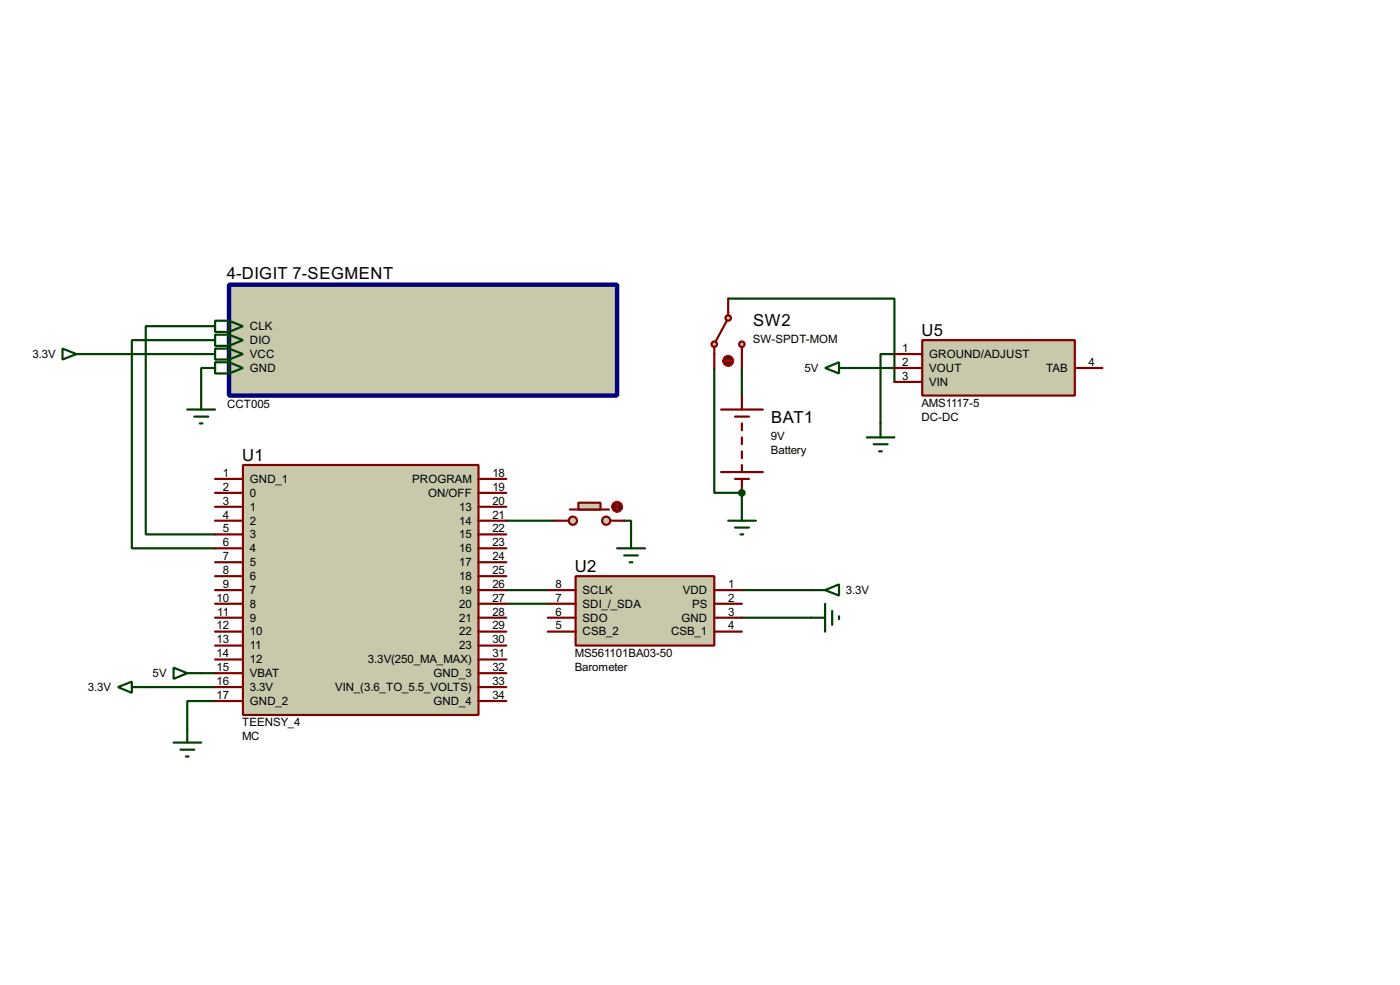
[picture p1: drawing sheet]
<svg xmlns="http://www.w3.org/2000/svg" width="256mm" height="180mm" viewBox="0 0 256 180" stroke-linecap="round" stroke-linejoin="round" font-family="sans-serif">
<g fill="none" stroke="#004000" stroke-width=".4">
<path d="M39.4 59.7h-12.7v38.1h12.7M133.4 54.7h30.5v15.2M16.6 64.8h22.8M39.4 62.3h-15.2v38.1h15.2M39.4 67.4h-2.5v5M135.9 67.4v5M156.3 67.4h7.6M163.9 64.8h-2.6v12.7M92.8 95.3h8.9M114.4 95.3h1.2v2.5M135.9 90.2v2.6M92.8 110.5h7.6"/>
<path d="M92.8 108h7.6M135.9 108h12.7M135.9 113.1h12.7M26.7 125.8h12.7M36.9 123.2h2.5M39.4 128.3h-5.1v5.1"/>
</g>
<circle cx="135.9" cy="90.2" r=".2" fill="#004000"/>
<path d="M130.9 67.4v22.8h5" fill="none" stroke="#004000" stroke-width=".4"/>
<path d="M44.5 85.1h43.2v45.8h-43.2z" fill-rule="evenodd" fill="#c8c8aa" stroke="#800000" stroke-width=".4"/>
<g fill="none" stroke="#800000" stroke-width=".4">
<path d="M39.4 87.7h5.1M39.4 90.2h5.1M39.4 92.8h5.1M39.4 95.3h5.1M39.4 97.8h5.1M87.7 87.7h5.1M87.7 90.2h5.1M87.7 92.8h5.1M87.7 95.3h5.1M87.7 97.8h5.1M39.4 100.4h5.1M39.4 102.9h5.1"/>
<path d="M39.4 105.5h5.1M39.4 108h5.1M39.4 110.5h5.1M39.4 113.1h5.1M39.4 115.6h5.1M39.4 118.2h5.1M87.7 100.4h5.1M87.7 102.9h5.1M87.7 105.5h5.1M87.7 108h5.1M87.7 110.5h5.1M87.7 113.1h5.1"/>
<path d="M87.7 115.6h5.1M87.7 118.2h5.1M39.4 120.7h5.1M39.4 123.2h5.1M39.4 125.8h5.1M39.4 128.3h5.1M87.7 120.7h5.1M87.7 123.2h5.1M87.7 125.8h5.1M87.7 128.3h5.1"/>
</g>
<path d="M169 62.3h27.9v10.1h-27.9z" fill-rule="evenodd" fill="#c8c8aa" stroke="#800000" stroke-width=".4"/>
<g fill="none" stroke="#800000" stroke-width=".4">
<path d="M132.1 75h7.7M134.7 76.3h2.5M135.9 72.4v2.6M135.9 77.5v1.3M163.9 64.8h5.1M163.9 67.4h5.1M163.9 69.9h5.1M196.9 67.4h5.1M132.1 86.4h7.7M134.7 87.7h2.5M135.9 80.1v1.2M135.9 82.6v1.3"/>
<path d="M135.9 85.1v1.3M135.9 87.7v2.5"/>
</g>
<path d="M161.3 77.5v2.6M133.4 95.3h5.1M134.7 96.6h2.5M135.7 97.8h.5M135.9 92.8v2.5M158.8 80.1h5.1M160.1 81.3h2.5M161.1 82.6h.5M31.8 135.9h5.1M33.1 137.2h2.5M34.1 138.5h.5M34.3 133.4v2.5" fill="none" stroke="#004000" stroke-width=".4"/>
<path d="M105.5 105.5h25.4v12.7h-25.4z" fill-rule="evenodd" fill="#c8c8aa" stroke="#800000" stroke-width=".4"/>
<path d="M100.4 108h5.1M100.4 110.5h5.1M100.4 113.1h5.1M100.4 115.6h5.1M130.9 108h5M130.9 110.5h5M130.9 113.1h5M130.9 115.6h5" fill="none" stroke="#800000" stroke-width=".4"/>
<path d="M148.6 113.1h2.6M148.6 108h2.6M151.2 108l2.5-1v2zM151.2 110.5v5.1M152.5 111.8v2.6M153.7 112.8v.5M21.6 125.8l2.6-1v2zM24.2 125.8h2.5" fill="none" stroke="#004000" stroke-width=".4"/>
<path d="M42 52.1h71.1v20.3h-71.1z" fill="#c8c8aa" stroke="#000080" stroke-width=".8"/>
<g fill="none" stroke="#004000" stroke-width=".4">
<path d="M39.4 58.7h2.6l2.5 1-2.5 1.1h-2.6zM42 58.7v2.1M11.5 63.8l2.5 1-2.5 1zM14 64.8h2.6M34.3 75h5.1M35.6 76.3h2.6M36.6 77.5h.5M36.9 72.4v2.6M39.4 66.3h2.6l2.5 1.1-2.5 1h-2.6zM39.4 63.8h2.6l2.5 1-2.5 1h-2.6zM39.4 61.3h2.6l2.5 1-2.5 1h-2.6zM42 61.3v2"/>
<path d="M42 63.8v2M42 66.3v2.1M151.2 67.4l2.5-1.1v2.1zM153.7 67.4h2.6M31.8 122.2l2.5 1-2.5 1.1zM34.3 123.2h2.6"/>
</g>
<g fill="#c8c8aa" stroke="#800000" stroke-width=".4">
<circle cx="111" cy="95.3" r=".75"/>
<circle cx="104.9" cy="95.3" r=".75"/>
</g>
<path d="M104.4 93.3h7.2" fill="none" stroke="#800000" stroke-width=".4"/>
<path d="M106 92h4v1.3h-4z" fill="#c8c8aa" stroke="#800000" stroke-width=".4"/>
<path d="M101.7 95.3h2.5M111.8 95.3h2.6" fill="none" stroke="#800000" stroke-width=".4"/>
<circle cx="113" cy="92.8" r="1" fill="#400000" stroke="#f00" stroke-width=".2"/>
<path d="M112.8 93l.3 .3M113.1 92.3v1M113.1 92.3l-.3 .2M113.1 92.3l.2 .2M113.3 93l-.2 .3" fill="none" stroke="#f00" stroke-width=".2"/>
<path d="M115.6 97.8v2.6M113.1 100.4h5.1M114.4 101.7h2.5M115.4 102.9h.5" fill="none" stroke="#004000" stroke-width=".4"/>
<circle cx="133.4" cy="58.2" r=".5" fill="#c8c8aa" stroke="#800000" stroke-width=".4"/>
<path d="M133.4 57.2v.5" fill="none" stroke="#800000" stroke-width=".4"/>
<circle cx="135.9" cy="63" r=".5" fill="#c8c8aa" stroke="#800000" stroke-width=".4"/>
<path d="M133.2 58.7l-2.1 3.8M135.9 63.6v1.2" fill="none" stroke="#800000" stroke-width=".4"/>
<circle cx="130.8" cy="63" r=".5" fill="#c8c8aa" stroke="#800000" stroke-width=".4"/>
<path d="M133.4 54.7v2.5M130.9 63.6v3.8M135.9 64.8v2.6" fill="none" stroke="#800000" stroke-width=".4"/>
<circle cx="133.4" cy="66.1" r="1" fill="#400000" stroke="#f00" stroke-width=".2"/>
<path d="M132.9 66.1h1M132.9 66.1l.3 .2M133.2 65.8l-.3 .3M133.7 65.8l.2 .3M133.9 66.1l-.2 .2" fill="none" stroke="#f00" stroke-width=".2"/>
<circle cx="135.9" cy="90.2" r=".5" fill="#004000" stroke="#004000" stroke-width=".4"/>
<g font-size="3.4">
<text x="41.6" y="51.1">4-DIGIT 7-SEGMENT</text>
<text x="138" y="59.8">SW2</text>
<text x="168.8" y="61.4">U5</text>
<text x="141.3" y="77.5">BAT1</text>
<text x="44.4" y="84.3">U1</text>
<text x="105.3" y="104.7">U2</text>
</g>
<g font-size="2.4">
<text x="6" y="65.5">3.3V</text>
<text x="45.8" y="65.5">VCC</text>
<text x="45.8" y="63">DIO</text>
<text x="45.8" y="60.4">CLK</text>
<text x="137.9" y="62.7">SW-SPDT-MOM</text>
<text x="165.3" y="64.4">1</text>
<text x="170.2" y="65.5">GROUND/ADJUST</text>
<text x="45.8" y="68.1">GND</text>
<text x="147.4" y="68.1">5V</text>
<text x="165.3" y="67">2</text>
<text x="165.3" y="69.5">3</text>
<text x="170.2" y="68.1">VOUT</text>
<text x="170.2" y="70.6">VIN</text>
<text x="191.6" y="68.1">TAB</text>
<text x="199.4" y="67">4</text>
<text x="41.6" y="74.8">CCT005</text>
<text x="168.8" y="74.5">AMS1117-5</text>
<text x="168.8" y="77.1">DC-DC</text>
<text x="141.2" y="80.4">9V</text>
<text x="141.2" y="83">Battery</text>
<text x="40.8" y="87.3">1</text>
<text x="40.8" y="89.8">2</text>
<text x="45.8" y="88.4">GND_1</text>
<text x="75.5" y="88.4">PROGRAM</text>
<text x="90.2" y="87.3">18</text>
<text x="90.2" y="89.8">19</text>
<text x="40.8" y="92.4">3</text>
<text x="40.8" y="94.9">4</text>
<text x="45.8" y="90.9">0</text>
<text x="45.8" y="93.5">1</text>
<text x="78.4" y="90.9">ON/OFF</text>
<text x="84.1" y="93.5">13</text>
<text x="90.2" y="92.4">20</text>
<text x="90.2" y="94.9">21</text>
<text x="40.8" y="97.4">5</text>
<text x="40.8" y="100">6</text>
<text x="45.8" y="96">2</text>
<text x="45.8" y="98.5">3</text>
<text x="45.8" y="101.1">4</text>
<text x="84.1" y="96">14</text>
<text x="84.1" y="98.5">15</text>
<text x="84.1" y="101.1">16</text>
<text x="90.2" y="97.4">22</text>
<text x="90.2" y="100">23</text>
<text x="40.8" y="102.5">7</text>
<text x="40.8" y="105.1">8</text>
<text x="40.8" y="107.6">9</text>
<text x="45.8" y="103.6">5</text>
<text x="45.8" y="106.2">6</text>
<text x="84.1" y="103.6">17</text>
<text x="84.1" y="106.2">18</text>
<text x="90.2" y="102.5">24</text>
<text x="90.2" y="105.1">25</text>
<text x="90.2" y="107.6">26</text>
<text x="101.8" y="107.6">8</text>
<text x="133.4" y="107.6">1</text>
<text x="39.7" y="110.1">10</text>
<text x="39.8" y="112.7">11</text>
<text x="45.8" y="108.7">7</text>
<text x="45.8" y="111.2">8</text>
<text x="45.8" y="113.8">9</text>
<text x="84.1" y="108.7">19</text>
<text x="84.1" y="111.2">20</text>
<text x="84.1" y="113.8">21</text>
<text x="90.2" y="110.1">27</text>
<text x="90.2" y="112.7">28</text>
<text x="101.8" y="112.7">6</text>
<text x="101.8" y="110.1">7</text>
<text x="106.7" y="113.8">SDO</text>
<text x="106.7" y="111.2">SDI_/_SDA</text>
<text x="106.7" y="108.7">SCLK</text>
<text x="124.8" y="113.8">GND</text>
<text x="125.1" y="108.7">VDD</text>
<text x="126.8" y="111.2">PS</text>
<text x="133.4" y="110.1">2</text>
<text x="133.4" y="112.7">3</text>
<text x="155" y="108.7">3.3V</text>
<text x="39.7" y="115.2">12</text>
<text x="39.7" y="117.8">13</text>
<text x="45.8" y="116.3">10</text>
<text x="45.8" y="118.9">11</text>
<text x="84.1" y="116.3">22</text>
<text x="84.1" y="118.9">23</text>
<text x="90.2" y="115.2">29</text>
<text x="90.2" y="117.8">30</text>
<text x="101.8" y="115.2">5</text>
<text x="106.7" y="116.3">CSB_2</text>
<text x="122.9" y="116.3">CSB_1</text>
<text x="133.4" y="115.2">4</text>
<text x="28" y="123.9">5V</text>
<text x="39.7" y="120.3">14</text>
<text x="39.7" y="122.8">15</text>
<text x="39.7" y="125.4">16</text>
<text x="45.8" y="121.4">12</text>
<text x="45.8" y="123.9">VBAT</text>
<text x="67.4" y="121.4">3.3V(250_MA_MAX)</text>
<text x="79.4" y="123.9">GND_3</text>
<text x="90.2" y="120.3">31</text>
<text x="90.2" y="122.8">32</text>
<text x="90.2" y="125.4">33</text>
<text x="105.3" y="120.3">MS561101BA03-50</text>
<text x="105.3" y="122.8">Barometer</text>
<text x="16.1" y="126.5">3.3V</text>
<text x="39.7" y="127.9">17</text>
<text x="45.8" y="126.5">3.3V</text>
<text x="45.8" y="129">GND_2</text>
<text x="61.4" y="126.5">VIN_(3.6_TO_5.5_VOLTS)</text>
<text x="79.4" y="129">GND_4</text>
<text x="90.2" y="127.9">34</text>
<text x="44.3" y="133">TEENSY_4</text>
<text x="44.3" y="135.5">MC</text>
</g>
</svg>
